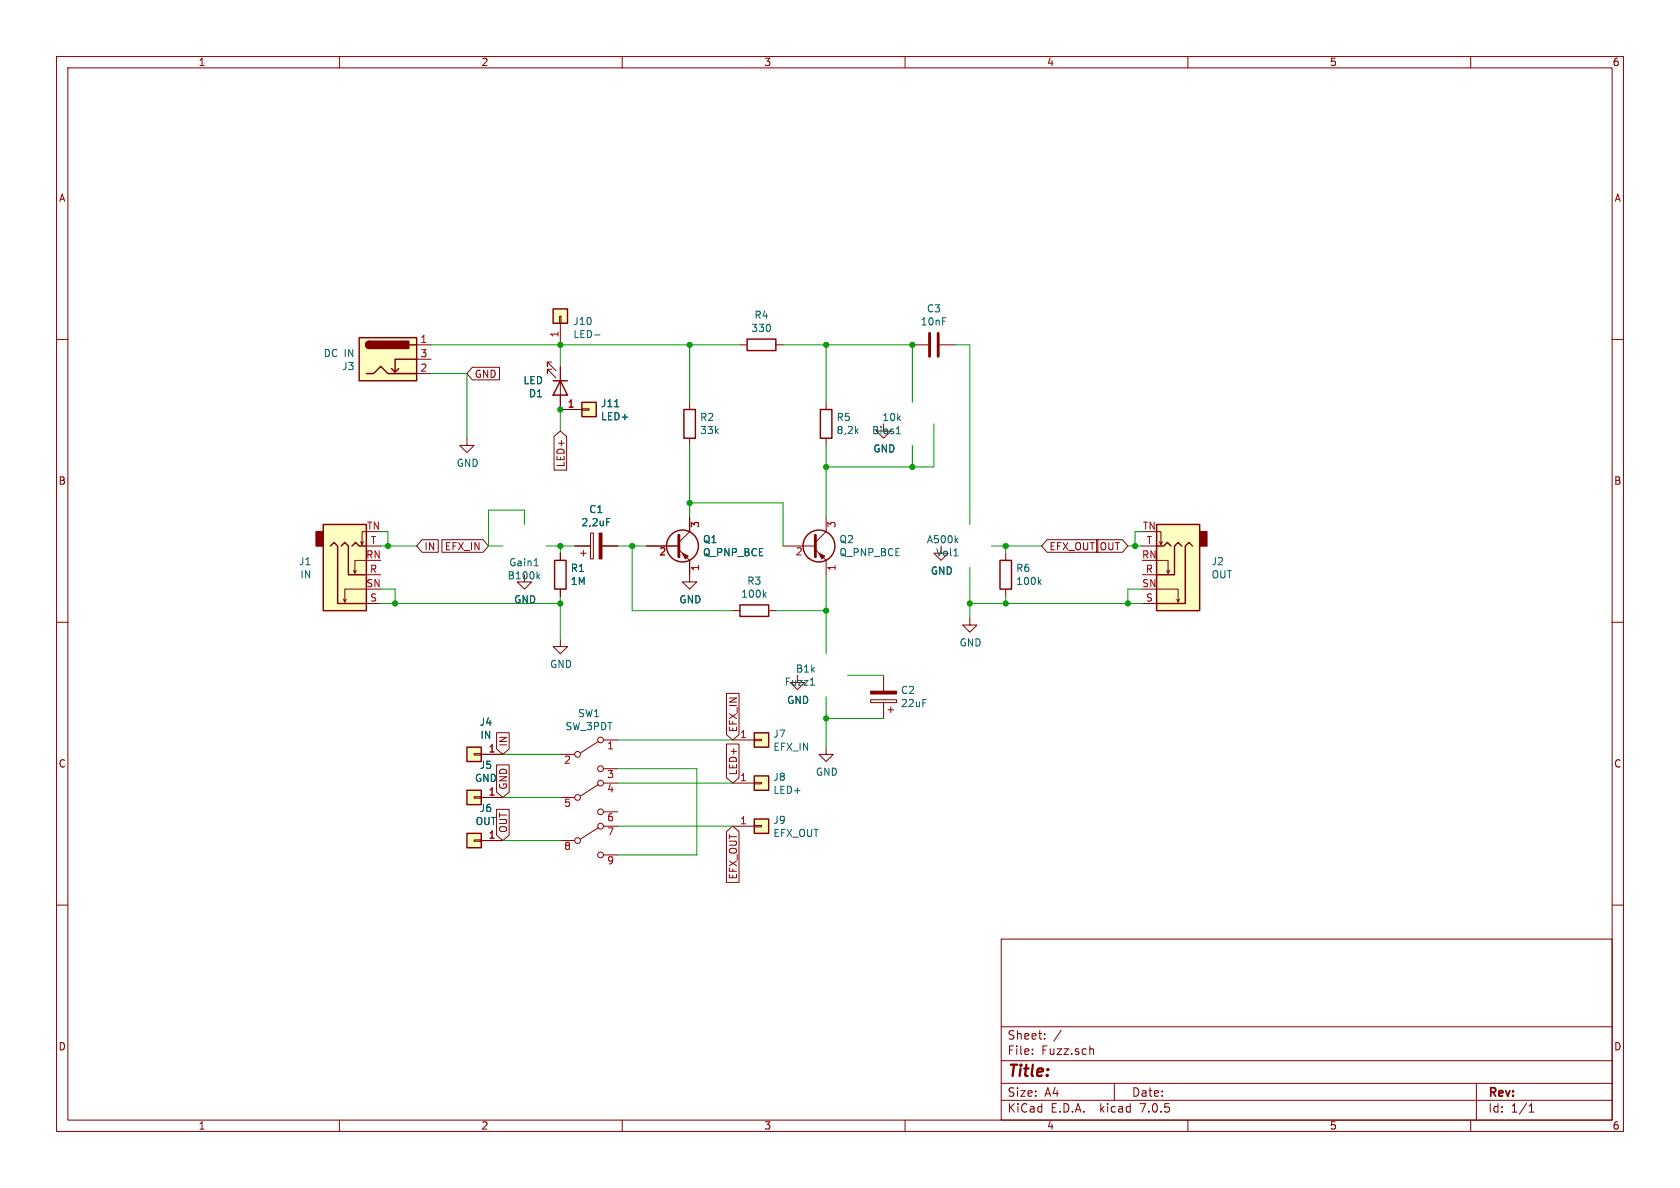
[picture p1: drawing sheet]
EESchema Schematic File Version 4
EELAYER 30 0
EELAYER END
$Descr A4 11693 8268
encoding utf-8
Sheet 1 1
Title ""
Date ""
Rev ""
Comp ""
Comment1 ""
Comment2 ""
Comment3 ""
Comment4 ""
$EndDescr
$Comp
L Device:Q_PNP_EBC Q1
U 1 1
P 4700 3800
F 0 "Q1" H 4890 3846 50  0000 L CNN
F 1 "Q_PNP_BCE" H 4890 3755 50  0000 L CNN
F 2 "nowa:TO-1" H 4900 3900 50  0001 C CNN
F 3 "~" H 4700 3800 50  0001 C CNN
	1    4700 3800
	1    0    0    -1  
$EndComp
$Comp
L Device:R R2
U 1 1
P 4800 2950
F 0 "R2" H 4870 2996 50  0000 L CNN
F 1 "33k" H 4870 2905 50  0000 L CNN
F 2 "Resistor_SMD:R_0603_1608Metric" V 4730 2950 50  0001 C CNN
F 3 "~" H 4800 2950 50  0001 C CNN
	1    4800 2950
	1    0    0    -1  
$EndComp
$Comp
L Device:CP C1
U 1 1
P 4150 3800
F 0 "C1" V 4405 3800 50  0000 C CNN
F 1 "2,2uF" V 4314 3800 50  0000 C CNN
F 2 "Capacitor_THT:CP_Radial_Tantal_D4.5mm_P5.00mm" H 4188 3650 50  0001 C CNN
F 3 "~" H 4150 3800 50  0001 C CNN
	1    4150 3800
	0    -1   -1   0   
$EndComp
$Comp
L Device:R_POT_MountingPin Vol1
U 1 1
P 6750 3800
F 0 "Vol1" H 6680 3846 50  0000 R CNN
F 1 "A500k" H 6680 3755 50  0000 R CNN
F 2 "nowa:Potentiometer_Alpha_RD901F-40-00D_Single_Vertical" H 6750 3800 50  0001 C CNN
F 3 "~" H 6750 3800 50  0001 C CNN
	1    6750 3800
	1    0    0    1   
$EndComp
$Comp
L power:GND #PWR03
U 1 1
P 4800 4000
F 0 "#PWR03" H 4800 3750 50  0001 C CNN
F 1 "GND" H 4805 3827 50  0000 C CNN
F 2 "" H 4800 4000 50  0001 C CNN
F 3 "" H 4800 4000 50  0001 C CNN
	1    4800 4000
	1    0    0    -1  
$EndComp
$Comp
L Device:Q_PNP_EBC Q2
U 1 1
P 5650 3800
F 0 "Q2" H 5840 3846 50  0000 L CNN
F 1 "Q_PNP_BCE" H 5840 3755 50  0000 L CNN
F 2 "nowa:TO-1" H 5850 3900 50  0001 C CNN
F 3 "~" H 5650 3800 50  0001 C CNN
	1    5650 3800
	1    0    0    -1  
$EndComp
$Comp
L Device:R_POT_MountingPin Fuzz1
U 1 1
P 5750 4700
F 0 "Fuzz1" H 5681 4746 50  0000 R CNN
F 1 "B1k" H 5681 4655 50  0000 R CNN
F 2 "nowa:Potentiometer_Alpha_RD901F-40-00D_Single_Vertical" H 5750 4700 50  0001 C CNN
F 3 "~" H 5750 4700 50  0001 C CNN
	1    5750 4700
	1    0    0    1   
$EndComp
$Comp
L Device:CP C2
U 1 1
P 6150 4850
F 0 "C2" H 6032 4804 50  0000 R CNN
F 1 "22uF" H 6032 4895 50  0000 R CNN
F 2 "Capacitor_Tantalum_SMD:CP_EIA-7343-20_Kemet-V" H 6188 4700 50  0001 C CNN
F 3 "~" H 6150 4850 50  0001 C CNN
	1    6150 4850
	-1   0    0    1   
$EndComp
Wire Wire Line
	6150 4700 5900 4700
$Comp
L power:GND #PWR04
U 1 1
P 5750 5200
F 0 "#PWR04" H 5750 4950 50  0001 C CNN
F 1 "GND" H 5755 5027 50  0000 C CNN
F 2 "" H 5750 5200 50  0001 C CNN
F 3 "" H 5750 5200 50  0001 C CNN
	1    5750 5200
	1    0    0    -1  
$EndComp
Wire Wire Line
	6150 5000 5750 5000
Wire Wire Line
	5750 4850 5750 5000
Connection ~ 5750 5000
$Comp
L Device:R R3
U 1 1
P 5250 4250
F 0 "R3" V 5043 4250 50  0000 C CNN
F 1 "100k" V 5134 4250 50  0000 C CNN
F 2 "Resistor_SMD:R_0603_1608Metric" V 5180 4250 50  0001 C CNN
F 3 "~" H 5250 4250 50  0001 C CNN
	1    5250 4250
	0    1    1    0   
$EndComp
Wire Wire Line
	5750 4000 5750 4250
Wire Wire Line
	5400 4250 5750 4250
Wire Wire Line
	5100 4250 4400 4250
Wire Wire Line
	4400 4250 4400 3800
Wire Wire Line
	4400 3800 4500 3800
Wire Wire Line
	4300 3800 4400 3800
Connection ~ 4400 3800
Wire Wire Line
	5450 3800 5450 3500
Wire Wire Line
	5450 3500 4800 3500
$Comp
L Device:R R5
U 1 1
P 5750 2950
F 0 "R5" H 5820 2996 50  0000 L CNN
F 1 "8,2k" H 5820 2905 50  0000 L CNN
F 2 "Resistor_SMD:R_0603_1608Metric" V 5680 2950 50  0001 C CNN
F 3 "~" H 5750 2950 50  0001 C CNN
	1    5750 2950
	1    0    0    -1  
$EndComp
$Comp
L Device:C C3
U 1 1
P 6500 2400
F 0 "C3" V 6248 2400 50  0000 C CNN
F 1 "10nF" V 6339 2400 50  0000 C CNN
F 2 "Capacitor_SMD:C_0603_1608Metric" H 6538 2250 50  0001 C CNN
F 3 "~" H 6500 2400 50  0001 C CNN
	1    6500 2400
	0    1    1    0   
$EndComp
$Comp
L Device:R R4
U 1 1
P 5300 2400
F 0 "R4" V 5093 2400 50  0000 C CNN
F 1 "330" V 5184 2400 50  0000 C CNN
F 2 "Resistor_SMD:R_0603_1608Metric" V 5230 2400 50  0001 C CNN
F 3 "~" H 5300 2400 50  0001 C CNN
	1    5300 2400
	0    1    1    0   
$EndComp
Wire Wire Line
	4800 2400 5150 2400
Wire Wire Line
	5450 2400 5750 2400
$Comp
L power:GND #PWR05
U 1 1
P 6750 4300
F 0 "#PWR05" H 6750 4050 50  0001 C CNN
F 1 "GND" H 6755 4127 50  0000 C CNN
F 2 "" H 6750 4300 50  0001 C CNN
F 3 "" H 6750 4300 50  0001 C CNN
	1    6750 4300
	1    0    0    -1  
$EndComp
$Comp
L power:GND #PWR02
U 1 1
P 3900 4450
F 0 "#PWR02" H 3900 4200 50  0001 C CNN
F 1 "GND" H 3905 4277 50  0000 C CNN
F 2 "" H 3900 4450 50  0001 C CNN
F 3 "" H 3900 4450 50  0001 C CNN
	1    3900 4450
	1    0    0    -1  
$EndComp
Connection ~ 4800 2400
$Comp
L power:GND #PWR01
U 1 1
P 3250 3050
F 0 "#PWR01" H 3250 2800 50  0001 C CNN
F 1 "GND" H 3255 2877 50  0000 C CNN
F 2 "" H 3250 3050 50  0001 C CNN
F 3 "" H 3250 3050 50  0001 C CNN
	1    3250 3050
	1    0    0    -1  
$EndComp
Wire Wire Line
	5750 5000 5750 5200
Wire Wire Line
	5750 4550 5750 4250
Connection ~ 5750 4250
$Comp
L Device:R_POT_MountingPin Bias1
U 1 1
P 6350 2950
F 0 "Bias1" H 6280 2996 50  0000 R CNN
F 1 "10k" H 6280 2905 50  0000 R CNN
F 2 "nowa:Potentiometer_Alpha_RD901F-40-00D_Single_Vertical" H 6350 2950 50  0001 C CNN
F 3 "~" H 6350 2950 50  0001 C CNN
	1    6350 2950
	1    0    0    1   
$EndComp
$Comp
L Device:R R1
U 1 1
P 3900 4000
F 0 "R1" H 3970 4046 50  0000 L CNN
F 1 "1M" H 3970 3955 50  0000 L CNN
F 2 "Resistor_SMD:R_0603_1608Metric" V 3830 4000 50  0001 C CNN
F 3 "~" H 3900 4000 50  0001 C CNN
	1    3900 4000
	1    0    0    -1  
$EndComp
Wire Wire Line
	3900 3800 4000 3800
Wire Wire Line
	3900 4150 3900 4200
Wire Wire Line
	3900 3850 3900 3800
Wire Wire Line
	4800 3100 4800 3500
Wire Wire Line
	6750 2400 6750 3650
Connection ~ 3900 4200
Wire Wire Line
	3900 3800 3800 3800
Connection ~ 3900 3800
Connection ~ 5750 2400
Wire Wire Line
	6750 2400 6650 2400
Wire Wire Line
	6500 2950 6500 3250
Wire Wire Line
	6350 3100 6350 3250
Connection ~ 6350 3250
Wire Wire Line
	6350 3250 6500 3250
Wire Wire Line
	4800 2400 4800 2800
Wire Wire Line
	5750 2400 5750 2800
Wire Wire Line
	4800 3500 4800 3600
Connection ~ 4800 3500
$Comp
L Device:R R6
U 1 1
P 7000 4000
F 0 "R6" H 7070 4046 50  0000 L CNN
F 1 "100k" H 7070 3955 50  0000 L CNN
F 2 "Resistor_SMD:R_0603_1608Metric" V 6930 4000 50  0001 C CNN
F 3 "~" H 7000 4000 50  0001 C CNN
	1    7000 4000
	1    0    0    -1  
$EndComp
Wire Wire Line
	3400 3550 3400 3800
Wire Wire Line
	3650 3550 3650 3650
Wire Wire Line
	3400 3550 3650 3550
Wire Wire Line
	3400 3800 3500 3800
$Comp
L Device:R_POT_MountingPin Gain1
U 1 1
P 3650 3800
F 0 "Gain1" V 3535 3800 50  0000 C CNN
F 1 "B100k" V 3444 3800 50  0000 C CNN
F 2 "nowa:Potentiometer_Alpha_RD901F-40-00D_Single_Vertical" H 3650 3800 50  0001 C CNN
F 3 "~" H 3650 3800 50  0001 C CNN
	1    3650 3800
	0    -1   -1   0   
$EndComp
Wire Wire Line
	3900 4200 3900 4450
$Comp
L Connector:AudioJack3_Switch J1
U 1 1
P 2450 4000
F 0 "J1" H 2170 3908 50  0000 R CNN
F 1 "IN" H 2170 3999 50  0000 R CNN
F 2 "Connector_Audio:Jack_6.35mm_Neutrik_NRJ6HF-1_Horizontal" H 2450 4000 50  0001 C CNN
F 3 "~" H 2450 4000 50  0001 C CNN
	1    2450 4000
	1    0    0    1   
$EndComp
$Comp
L Connector:AudioJack3_Switch J2
U 1 1
P 8150 4000
F 0 "J2" H 7870 3908 50  0000 R CNN
F 1 "OUT" H 7870 3999 50  0000 R CNN
F 2 "Connector_Audio:Jack_6.35mm_Neutrik_NRJ6HF-1_Horizontal" H 8150 4000 50  0001 C CNN
F 3 "~" H 8150 4000 50  0001 C CNN
	1    8150 4000
	-1   0    0    1   
$EndComp
$Comp
L Connector:Barrel_Jack_Switch J3
U 1 1
P 2700 2500
F 0 "J3" H 2470 2450 50  0000 R CNN
F 1 "DC IN" H 2470 2541 50  0000 R CNN
F 2 "Connector_PinSocket_2.54mm:PinSocket_1x02_P2.54mm_Vertical" H 2750 2460 50  0001 C CNN
F 3 "~" H 2750 2460 50  0001 C CNN
	1    2700 2500
	1    0    0    -1  
$EndComp
$Comp
L Switch2:SW_3PDT SW1
U 1 1
P 4100 5550
F 0 "SW1" H 4100 6135 50  0000 C CNN
F 1 "SW_3PDT" H 4100 6044 50  0000 C CNN
F 2 "Switches:STOMP_SWITCH_3PDT" H 4100 5850 50  0001 C CNN
F 3 "" H 4100 5850 50  0001 C CNN
	1    4100 5550
	1    0    0    -1  
$EndComp
Text GLabel 3250 2600 2    50   Input ~ 0
GND
Text GLabel 3500 5550 1    50   Input ~ 0
GND
Text GLabel 2900 3800 2    50   Input ~ 0
IN
Text GLabel 3500 5250 1    50   Input ~ 0
IN
Text GLabel 3500 5850 1    50   Input ~ 0
OUT
Text GLabel 7850 3800 0    50   Input ~ 0
OUT
Wire Wire Line
	2900 3800 2700 3800
Text GLabel 3400 3800 0    50   Input ~ 0
EFX_IN
Text GLabel 5100 5150 1    50   Input ~ 0
EFX_IN
Wire Wire Line
	4300 5350 4850 5350
Text GLabel 7250 3800 2    50   Input ~ 0
EFX_OUT
Text GLabel 5100 5750 3    50   Input ~ 0
EFX_OUT
Text GLabel 5100 5450 1    50   Input ~ 0
LED+
Text GLabel 3900 3000 3    50   Input ~ 0
LED+
$Comp
L Device:LED D1
U 1 1
P 3900 2700
F 0 "D1" V 3939 2582 50  0000 R CNN
F 1 "LED" V 3848 2582 50  0000 R CNN
F 2 "" V 3802 2582 50  0001 R CNN
F 3 "~" H 3900 2700 50  0001 C CNN
	1    3900 2700
	0    1    1    0   
$EndComp
Wire Wire Line
	3900 3000 3900 2850
Wire Wire Line
	3000 2400 3900 2400
Wire Wire Line
	3900 2550 3900 2400
Connection ~ 3900 2400
Wire Wire Line
	3900 2400 4800 2400
Wire Wire Line
	6750 3950 6750 4200
Wire Wire Line
	7950 4200 7850 4200
Connection ~ 6750 4200
Wire Wire Line
	6750 4200 6750 4300
Wire Wire Line
	7000 4150 7000 4200
Connection ~ 7000 4200
Wire Wire Line
	7000 4200 6750 4200
Wire Wire Line
	7000 3850 7000 3800
Wire Wire Line
	2650 4200 2750 4200
Wire Wire Line
	3250 3050 3250 2600
Wire Wire Line
	3250 2600 3000 2600
Wire Wire Line
	5750 3100 5750 3250
Wire Wire Line
	5750 2400 6350 2400
Wire Wire Line
	6350 2800 6350 2400
Connection ~ 6350 2400
Wire Wire Line
	5750 3250 6350 3250
Connection ~ 5750 3250
Wire Wire Line
	5750 3250 5750 3600
Wire Wire Line
	2700 3800 2700 3700
Wire Wire Line
	2700 3700 2650 3700
Connection ~ 2700 3800
Wire Wire Line
	2700 3800 2650 3800
Wire Wire Line
	2650 4100 2750 4100
Wire Wire Line
	2750 4100 2750 4200
Connection ~ 2750 4200
Wire Wire Line
	2750 4200 3900 4200
Wire Wire Line
	7950 3700 7900 3700
Wire Wire Line
	7900 3700 7900 3800
Wire Wire Line
	7950 3800 7900 3800
Wire Wire Line
	7900 3800 7850 3800
Connection ~ 7900 3800
Wire Wire Line
	6900 3800 7000 3800
Connection ~ 7000 3800
Wire Wire Line
	7000 3800 7250 3800
Wire Wire Line
	7950 4100 7850 4100
Wire Wire Line
	7850 4100 7850 4200
Connection ~ 7850 4200
Wire Wire Line
	7850 4200 7000 4200
$Comp
L Connector_Generic:Conn_01x01 J7
U 1 1
P 5300 5150
F 0 "J7" H 5380 5192 50  0000 L CNN
F 1 "EFX_IN" H 5380 5101 50  0000 L CNN
F 2 "Connector_Pin:Pin_D0.7mm_L6.5mm_W1.8mm_FlatFork" H 5300 5150 50  0001 C CNN
F 3 "~" H 5300 5150 50  0001 C CNN
	1    5300 5150
	1    0    0    -1  
$EndComp
Wire Wire Line
	5100 5150 4300 5150
$Comp
L Connector_Generic:Conn_01x01 J8
U 1 1
P 5300 5450
F 0 "J8" H 5380 5492 50  0000 L CNN
F 1 "LED+" H 5380 5401 50  0000 L CNN
F 2 "Connector_Pin:Pin_D0.7mm_L6.5mm_W1.8mm_FlatFork" H 5300 5450 50  0001 C CNN
F 3 "~" H 5300 5450 50  0001 C CNN
	1    5300 5450
	1    0    0    -1  
$EndComp
$Comp
L Connector_Generic:Conn_01x01 J9
U 1 1
P 5300 5750
F 0 "J9" H 5380 5792 50  0000 L CNN
F 1 "EFX_OUT" H 5380 5701 50  0000 L CNN
F 2 "Connector_Pin:Pin_D0.7mm_L6.5mm_W1.8mm_FlatFork" H 5300 5750 50  0001 C CNN
F 3 "~" H 5300 5750 50  0001 C CNN
	1    5300 5750
	1    0    0    -1  
$EndComp
Wire Wire Line
	5100 5750 4300 5750
Wire Wire Line
	5100 5450 4300 5450
$Comp
L Connector_Generic:Conn_01x01 J4
U 1 1
P 3300 5250
F 0 "J4" H 3218 5025 50  0000 C CNN
F 1 "IN" H 3218 5116 50  0000 C CNN
F 2 "Connector_Pin:Pin_D0.7mm_L6.5mm_W1.8mm_FlatFork" H 3300 5250 50  0001 C CNN
F 3 "~" H 3300 5250 50  0001 C CNN
	1    3300 5250
	-1   0    0    1   
$EndComp
Wire Wire Line
	3900 5250 3500 5250
Wire Wire Line
	3900 5550 3500 5550
$Comp
L Connector_Generic:Conn_01x01 J5
U 1 1
P 3300 5550
F 0 "J5" H 3218 5325 50  0000 C CNN
F 1 "GND" H 3218 5416 50  0000 C CNN
F 2 "Connector_Pin:Pin_D0.7mm_L6.5mm_W1.8mm_FlatFork" H 3300 5550 50  0001 C CNN
F 3 "~" H 3300 5550 50  0001 C CNN
	1    3300 5550
	-1   0    0    1   
$EndComp
Wire Wire Line
	3900 5850 3500 5850
$Comp
L Connector_Generic:Conn_01x01 J6
U 1 1
P 3300 5850
F 0 "J6" H 3218 5625 50  0000 C CNN
F 1 "OUT" H 3218 5716 50  0000 C CNN
F 2 "Connector_Pin:Pin_D0.7mm_L6.5mm_W1.8mm_FlatFork" H 3300 5850 50  0001 C CNN
F 3 "~" H 3300 5850 50  0001 C CNN
	1    3300 5850
	-1   0    0    1   
$EndComp
$Comp
L Connector_Generic:Conn_01x01 J11
U 1 1
P 4100 2850
F 0 "J11" H 4180 2892 50  0000 L CNN
F 1 "LED+" H 4180 2801 50  0000 L CNN
F 2 "Connector_Pin:Pin_D1.0mm_L10.0mm_LooseFit" H 4100 2850 50  0001 C CNN
F 3 "~" H 4100 2850 50  0001 C CNN
	1    4100 2850
	1    0    0    -1  
$EndComp
Connection ~ 3900 2850
$Comp
L Connector_Generic:Conn_01x01 J10
U 1 1
P 3900 2200
F 0 "J10" V 3864 2112 50  0000 R CNN
F 1 "LED-" V 3773 2112 50  0000 R CNN
F 2 "Connector_Pin:Pin_D1.0mm_L10.0mm" H 3900 2200 50  0001 C CNN
F 3 "~" H 3900 2200 50  0001 C CNN
	1    3900 2200
	0    -1   -1   0   
$EndComp
Wire Wire Line
	4850 5350 4850 5950
Wire Wire Line
	4300 5950 4850 5950
$Comp
L power:GND #PWR0101
U 1 1
P 3650 4000
F 0 "#PWR0101" H 3650 3750 50  0001 C CNN
F 1 "GND" H 3655 3827 50  0000 C CNN
F 2 "" H 3650 4000 50  0001 C CNN
F 3 "" H 3650 4000 50  0001 C CNN
	1    3650 4000
	1    0    0    -1  
$EndComp
$Comp
L power:GND #PWR0102
U 1 1
P 6550 3800
F 0 "#PWR0102" H 6550 3550 50  0001 C CNN
F 1 "GND" H 6555 3627 50  0000 C CNN
F 2 "" H 6550 3800 50  0001 C CNN
F 3 "" H 6550 3800 50  0001 C CNN
	1    6550 3800
	1    0    0    -1  
$EndComp
$Comp
L power:GND #PWR0103
U 1 1
P 6150 2950
F 0 "#PWR0103" H 6150 2700 50  0001 C CNN
F 1 "GND" H 6155 2777 50  0000 C CNN
F 2 "" H 6150 2950 50  0001 C CNN
F 3 "" H 6150 2950 50  0001 C CNN
	1    6150 2950
	1    0    0    -1  
$EndComp
$Comp
L power:GND #PWR0104
U 1 1
P 5550 4700
F 0 "#PWR0104" H 5550 4450 50  0001 C CNN
F 1 "GND" H 5555 4527 50  0000 C CNN
F 2 "" H 5550 4700 50  0001 C CNN
F 3 "" H 5550 4700 50  0001 C CNN
	1    5550 4700
	1    0    0    -1  
$EndComp
$EndSCHEMATC
